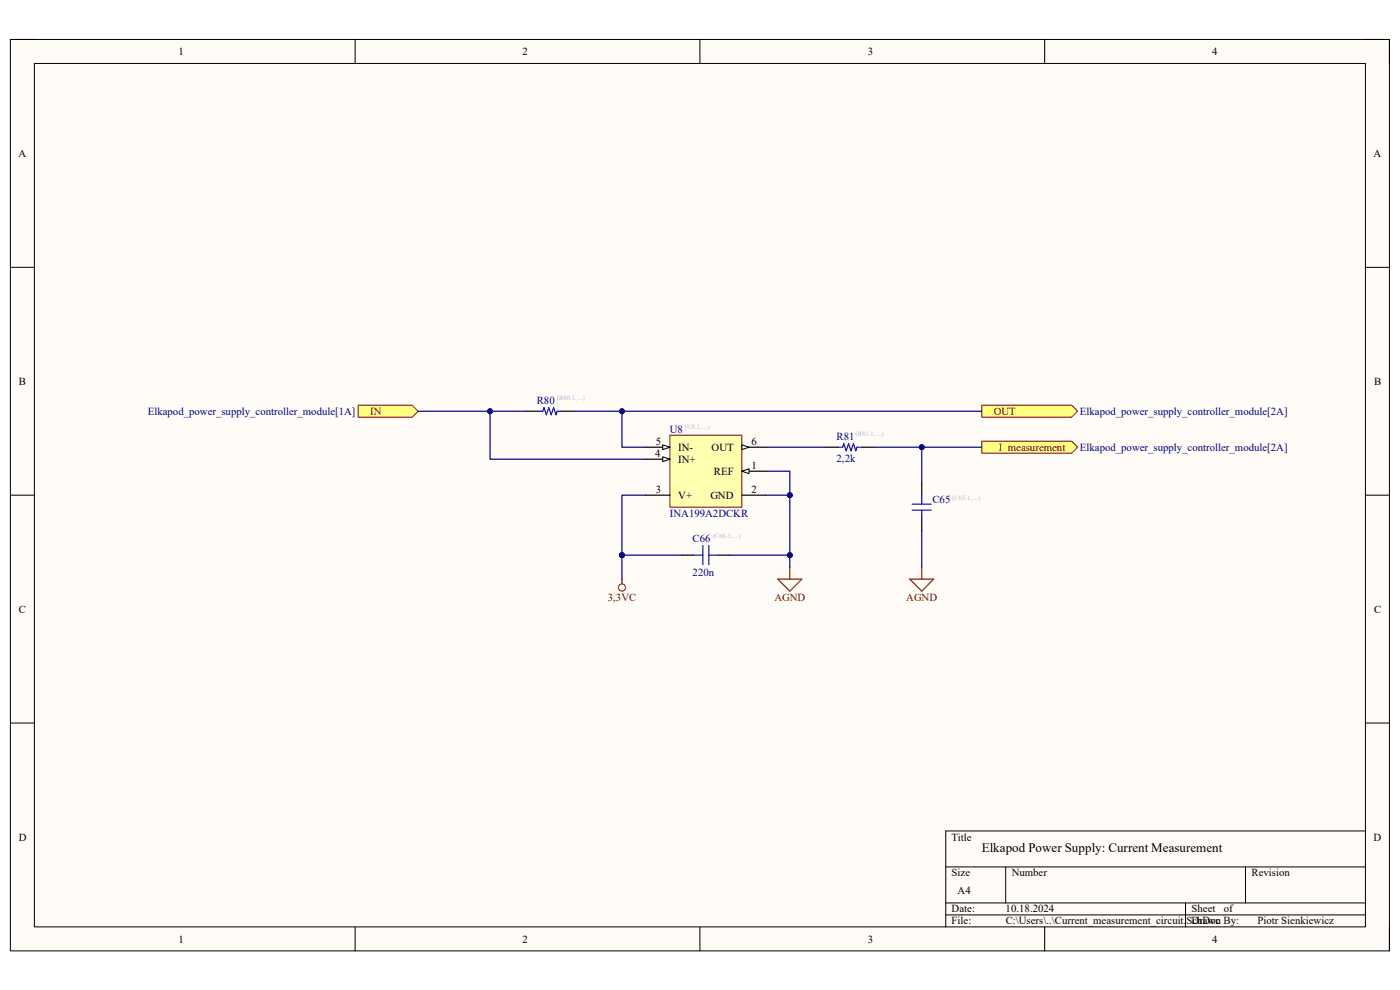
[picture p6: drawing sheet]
<svg xmlns="http://www.w3.org/2000/svg" width="297mm" height="210mm" viewBox="0 0 297 210" stroke-linecap="round" stroke-linejoin="round" font-family="sans-serif">
<path d="M2.2 8.4h292.6v193.3h-292.6z" fill-rule="evenodd" fill="#fffcf8"/>
<path d="M2.2 8.4h292.6v193.3h-292.6z" fill="none" stroke="#000" stroke-width=".21"/>
<path d="M7.3 13.5h282.4v183.1h-282.4z" fill-rule="evenodd" fill="#fffcf8"/>
<g fill="none" stroke="#000" stroke-width=".21">
<path d="M2.2 8.4h5.1M7.3 13.5h282.4v183.1h-282.4zM75.3 8.4v5.1M148.5 8.4v5.1M221.6 8.4v5.1M289.7 8.4h5.1v5.1M2.2 56.7h5.1M289.7 56.7h5.1M2.2 105h5.1M289.7 105.1h5.1M2.2 153.4h5.1M289.7 153.4h5.1"/>
<path d="M289.7 176.3h-89.1v20.3M75.3 196.6v5.1M148.5 196.6v5.1M200.6 183.9h89.1M200.6 191.5h89.1M200.6 194.1h89.1M213.4 183.9v7.6M221.6 196.6v5.1M251.5 191.5v5.1M264.2 183.9v7.6M294.8 196.6v5.1"/>
</g>
<path d="M142.1 92.3h15.3v15.3h-15.3z" fill-rule="evenodd" fill="#ffffb0"/>
<path d="M142.1 92.3h15.3v15.3h-15.3z" fill="none" stroke="#800000" stroke-width=".21"/>
<path d="M157.4 94.9h5.1M137 105h5.1M157.4 105h5.1" fill="none" stroke="#000" stroke-width=".25"/>
<path d="M157.4 94.4l1.5 .5-1.5 .5z" fill="#f8fcff"/>
<path d="M157.4 94.4l1.5 .5-1.5 .5z" fill="none" stroke="#000" stroke-width=".21"/>
<path d="M157.4 100h5.1" fill="none" stroke="#000" stroke-width=".25"/>
<path d="M157.4 100l1.5-.6v1.1z" fill="#f8fcff"/>
<path d="M157.4 100l1.5-.6v1.1z" fill="none" stroke="#000" stroke-width=".21"/>
<path d="M137 97.4h5.1" fill="none" stroke="#000" stroke-width=".25"/>
<path d="M140.6 96.9l1.5 .5-1.5 .5z" fill="#f8fcff"/>
<path d="M140.6 96.9l1.5 .5-1.5 .5z" fill="none" stroke="#000" stroke-width=".21"/>
<path d="M137 94.9h5.1" fill="none" stroke="#000" stroke-width=".25"/>
<path d="M140.6 94.4l1.5 .5-1.5 .5z" fill="#f8fcff"/>
<path d="M140.6 94.4l1.5 .5-1.5 .5z" fill="none" stroke="#000" stroke-width=".21"/>
<path d="M111.6 87.2h2.5M119.2 87.2h2.6M175.2 94.9h2.5M182.8 94.9h2.6M144.7 117.8h2.5M152.3 117.8h2.5M195.5 102.5v2.6M195.5 110.1v2.6" fill="none" stroke="#000" stroke-width=".25"/>
<path d="M114.1 87.2h1.1l.2-.7 .5 1.5 .5-1.5 .5 1.5 .5-1.5 .6 1.5 .2-.8h1M177.7 94.9h1.1l.2-.8 .5 1.5 .5-1.5 .5 1.5 .5-1.5 .6 1.5 .2-.7h1M147.2 117.8h1.9M149.1 115.7v4.1M150.4 117.8h1.9M150.4 115.7v4.1M193.5 107h4.1M193.5 108.2h4.1M195.5 105.1v1.9M195.5 108.2v1.9" fill="none" stroke="#00f" stroke-width=".25"/>
<path d="M165 122.9h5.1l-2.5 2.5zM167.6 120.3v2.6M193 122.9h5.1l-2.6 2.5zM195.5 120.3v2.6" fill="none" stroke="#800000" stroke-width=".25"/>
<path d="M208.3 93.6h19.1l1.2 1.3-1.2 1.2h-19.1z" fill-rule="evenodd" fill="#ffff80"/>
<path d="M208.3 93.6h19.1l1.2 1.3-1.2 1.2h-19.1z" fill="none" stroke="#800000" stroke-width=".21"/>
<path d="M76 86h11.4l1.3 1.2-1.3 1.3h-11.4z" fill-rule="evenodd" fill="#ffff80"/>
<path d="M76 86h11.4l1.3 1.2-1.3 1.3h-11.4z" fill="none" stroke="#800000" stroke-width=".21"/>
<path d="M208.3 86h19.1l1.2 1.2-1.2 1.3h-19.1z" fill-rule="evenodd" fill="#ffff80"/>
<path d="M208.3 86h19.1l1.2 1.2-1.2 1.3h-19.1z" fill="none" stroke="#800000" stroke-width=".21"/>
<path d="M131.9 117.8h12.8" fill="none" stroke="#000080" stroke-width=".25"/>
<circle cx="131.9" cy="117.8" r=".51" fill="#000080"/>
<circle cx="131.9" cy="117.8" r=".51" fill="none" stroke="#000080" stroke-width=".21"/>
<path d="M162.5 105h5.1v15.3" fill="none" stroke="#000080" stroke-width=".25"/>
<circle cx="167.6" cy="105" r=".51" fill="#000080"/>
<circle cx="167.6" cy="105" r=".51" fill="none" stroke="#000080" stroke-width=".21"/>
<circle cx="167.6" cy="117.8" r=".51" fill="#000080"/>
<circle cx="167.6" cy="117.8" r=".51" fill="none" stroke="#000080" stroke-width=".21"/>
<path d="M154.8 117.8h12.8" fill="none" stroke="#000080" stroke-width=".25"/>
<circle cx="167.6" cy="117.8" r=".51" fill="#000080"/>
<circle cx="167.6" cy="117.8" r=".51" fill="none" stroke="#000080" stroke-width=".21"/>
<path d="M137 105h-5.1v12.8" fill="none" stroke="#000080" stroke-width=".25"/>
<circle cx="131.9" cy="117.8" r=".51" fill="#000080"/>
<circle cx="131.9" cy="117.8" r=".51" fill="none" stroke="#000080" stroke-width=".21"/>
<path d="M162.5 100h5.1v5" fill="none" stroke="#000080" stroke-width=".25"/>
<circle cx="167.6" cy="105" r=".51" fill="#000080"/>
<circle cx="167.6" cy="105" r=".51" fill="none" stroke="#000080" stroke-width=".21"/>
<path d="M121.8 87.2h10.1v7.7h5.1M162.5 94.9h12.7M195.5 112.7v7.6" fill="none" stroke="#000080" stroke-width=".25"/>
<circle cx="131.9" cy="87.2" r=".51" fill="#000080"/>
<circle cx="131.9" cy="87.2" r=".51" fill="none" stroke="#000080" stroke-width=".21"/>
<path d="M111.6 87.2h-7.6v10.2h33" fill="none" stroke="#000080" stroke-width=".25"/>
<circle cx="104" cy="87.2" r=".51" fill="#000080"/>
<circle cx="104" cy="87.2" r=".51" fill="none" stroke="#000080" stroke-width=".21"/>
<path d="M185.4 94.9h22.9" fill="none" stroke="#000080" stroke-width=".25"/>
<circle cx="195.6" cy="94.9" r=".51" fill="#000080"/>
<circle cx="195.6" cy="94.9" r=".51" fill="none" stroke="#000080" stroke-width=".21"/>
<path d="M195.5 94.9v7.6" fill="none" stroke="#000080" stroke-width=".25"/>
<circle cx="195.6" cy="94.9" r=".51" fill="#000080"/>
<circle cx="195.6" cy="94.9" r=".51" fill="none" stroke="#000080" stroke-width=".21"/>
<path d="M131.9 117.8v5.1" fill="none" stroke="#000080" stroke-width=".25"/>
<circle cx="131.9" cy="117.8" r=".51" fill="#000080"/>
<circle cx="131.9" cy="117.8" r=".51" fill="none" stroke="#000080" stroke-width=".21"/>
<path d="M88.7 87.2h15.3" fill="none" stroke="#000080" stroke-width=".25"/>
<circle cx="104" cy="87.2" r=".51" fill="#000080"/>
<circle cx="104" cy="87.2" r=".51" fill="none" stroke="#000080" stroke-width=".21"/>
<path d="M132 87.2h76.3" fill="none" stroke="#000080" stroke-width=".25"/>
<circle cx="131.9" cy="87.2" r=".51" fill="#000080"/>
<circle cx="131.9" cy="87.2" r=".51" fill="none" stroke="#000080" stroke-width=".21"/>
<circle cx="131.9" cy="124.6" r=".76" fill="none" stroke="#800000" stroke-width=".21"/>
<path d="M131.9 122.9v1" fill="none" stroke="#800000" stroke-width=".25"/>
<text font-size="2.8" x="208.3" y="180.8">Elkapod Power Supply: Current Measurement</text>
<g font-size="2.3">
<text x="37.9" y="11.7">1</text>
<text x="110.9" y="11.7">2</text>
<text x="184.1" y="11.7">3</text>
<text x="257.1" y="11.7">4</text>
<text x="3.9" y="33.3">A</text>
<text x="291.4" y="33.3">A</text>
<text x="4" y="81.6">B</text>
<text x="291.5" y="81.6">B</text>
<text x="139.1" y="94.4">5</text>
<text x="143.9" y="95.6">IN-</text>
<text x="151" y="95.6">OUT</text>
<text x="159.4" y="94.4">6</text>
<text x="139" y="96.9">4</text>
<text x="143.9" y="98.2">IN+</text>
<text x="151.5" y="100.7">REF</text>
<text x="159.4" y="99.4">1</text>
<text x="139.1" y="104.5">3</text>
<text x="143.9" y="105.8">V+</text>
<text x="150.7" y="105.8">GND</text>
<text x="159.4" y="104.5">2</text>
<text x="4" y="130">C</text>
<text x="291.5" y="130">C</text>
<text x="4" y="178.3">D</text>
<text x="201.9" y="178.3">Title</text>
<text x="291.4" y="178.3">D</text>
<text x="201.9" y="185.9">Size</text>
<text x="214.6" y="185.9">Number</text>
<text x="265.5" y="185.9">Revision</text>
<text x="203.2" y="189.7">A4</text>
<text x="201.9" y="193.5">Date:</text>
<text x="201.9" y="196.1">File:</text>
<text x="213.3" y="193.5">10.18.2024</text>
<text x="213.4" y="196.1">C:\Users\..\Current_measurement_circuit.SchDoc</text>
<text x="252.8" y="196.1">Drawn By:</text>
<text x="252.8" y="193.5">Sheet</text>
<text x="259.6" y="193.5">of</text>
<text x="266.8" y="196.1">Piotr Sienkiewicz</text>
<text x="37.9" y="199.9">1</text>
<text x="110.9" y="199.9">2</text>
<text x="184.1" y="199.9">3</text>
<text x="257.1" y="199.9">4</text>
</g>
<g font-size="2.3" fill="#000080">
<text x="31.4" y="88">Elkapod_power_supply_controller_module[1A]</text>
<text x="113.9" y="85.7">R80</text>
<text x="229.1" y="88">Elkapod_power_supply_controller_module[2A]</text>
<text x="142.1" y="91.8">U8</text>
<text x="177.5" y="93.3">R81</text>
<text x="229.1" y="95.6">Elkapod_power_supply_controller_module[2A]</text>
<text x="177.5" y="97.9">2,2k</text>
<text x="197.8" y="106.8">C65</text>
<text x="142.1" y="109.6">INA199A2DCKR</text>
<text x="146.9" y="114.9">C66</text>
<text x="146.9" y="122.1">220n</text>
</g>
<g font-size="2.3" fill="#800000">
<text x="78.5" y="88">IN</text>
<text x="210.8" y="88">OUT</text>
<text x="211.9" y="95.6">I_measurement</text>
<text x="128.9" y="127.4">3,3VC</text>
<text x="164.3" y="127.4">AGND</text>
<text x="192.3" y="127.4">AGND</text>
</g>
<g font-size="1.4" fill="#b2b0d4">
<text x="118.2" y="84.9">(R80.1, ...)</text>
<text x="145.3" y="91">(U8.1, ...)</text>
<text x="181.5" y="92.5">(R81.1, ...)</text>
<text x="202" y="106">(C65.1, ...)</text>
<text x="151.2" y="114.1">(C66.1, ...)</text>
</g>
</svg>
